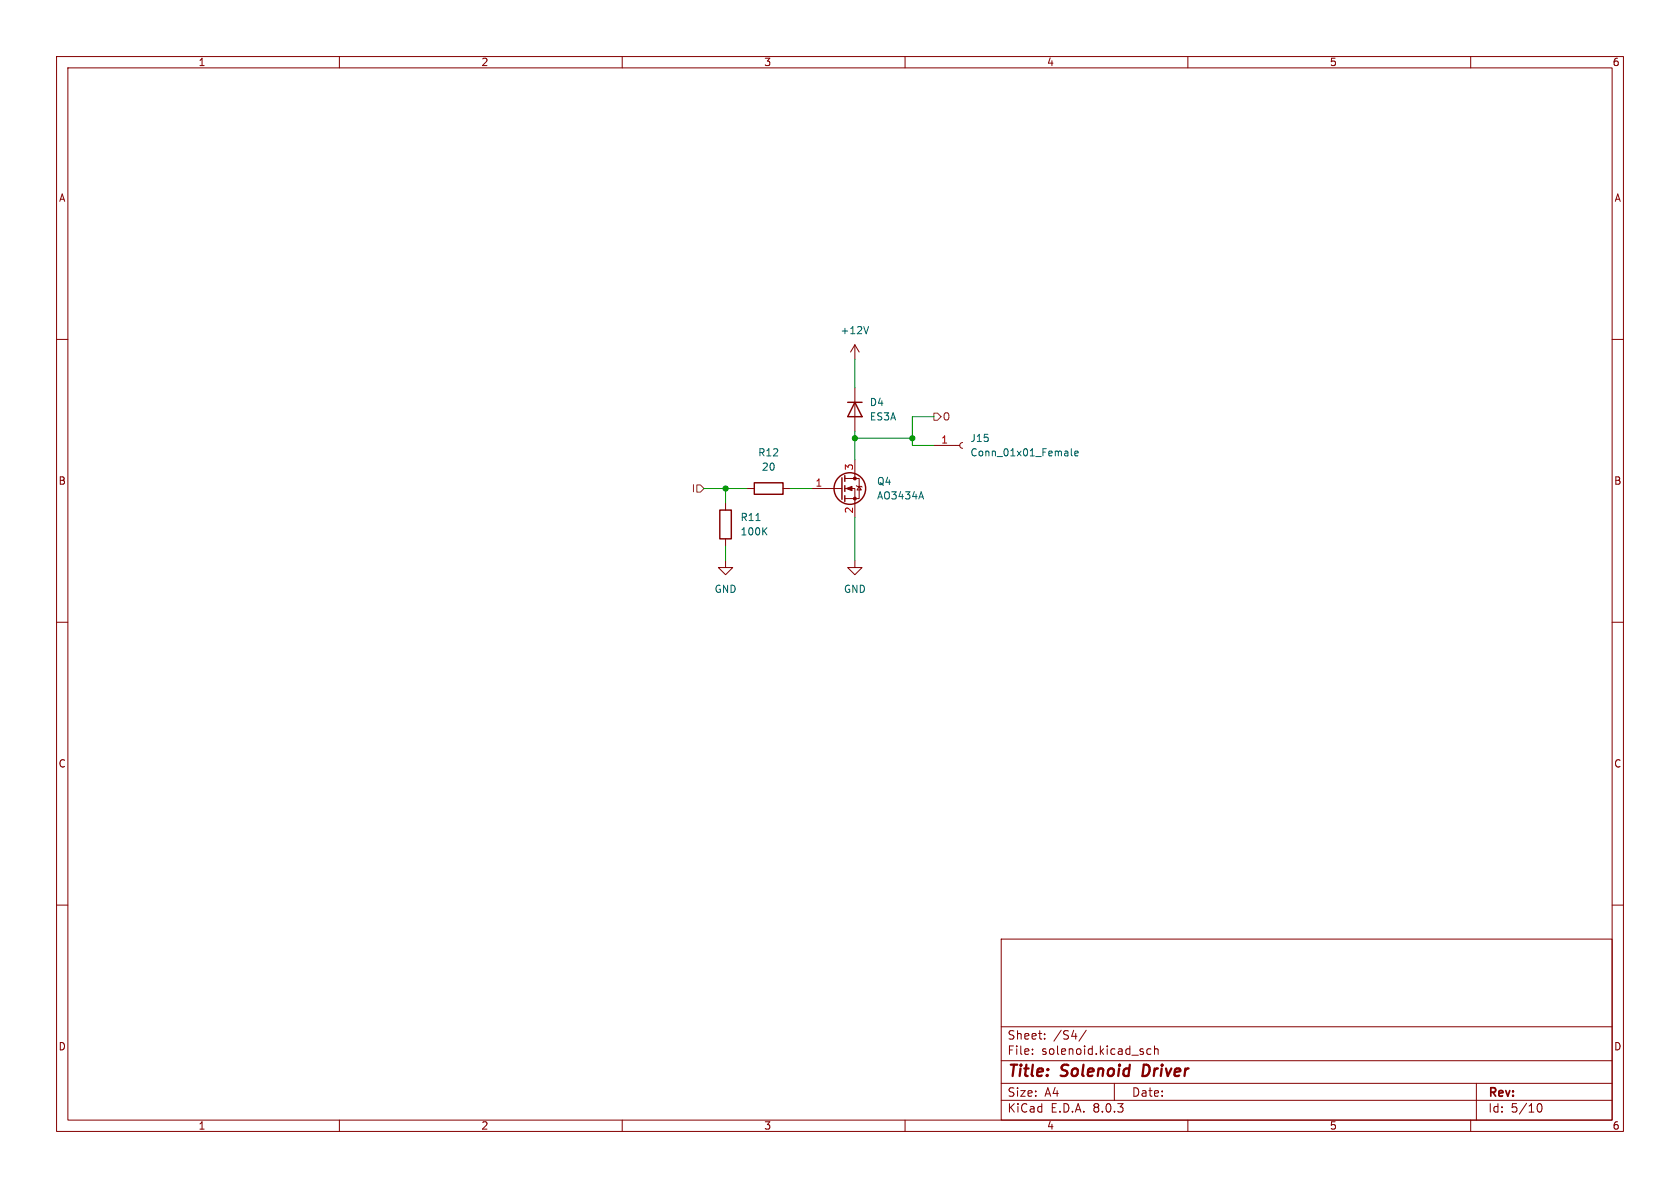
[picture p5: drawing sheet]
<svg xmlns="http://www.w3.org/2000/svg" width="297mm" height="210mm" viewBox="0 0 297 210" stroke-linecap="round" stroke-linejoin="round" font-family="sans-serif">
<g fill="none" stroke="#840000" stroke-width=".18">
<path d="M10 10h277v190h-277zM12 12h273v186h-273zM60 10v2M110 10v2M160 10v2M210 10v2M260 10v2M10 60h2M285 60h2M151.1 61v2.5M151.1 68.6v7.6M151.1 61l-.7 1.2"/>
<path d="M151.1 61l.8 1.2M165.1 78.7h4.6M170.2 78.2l-.4 .2-.1 .3 .1 .4 .4 .1M128.3 99.1v1.2h1.2l-1.2 1.3-1.3-1.3h1.3M128.3 88.9v1.3M128.3 95.3v1.2M132.1 86.4h1.2M138.4 86.4h1.3M143.5 86.4h5.3M149.4 86.4h1.7v5M149.4 84.6h2.5v3.5h-2.5M151.1 99.1v1.2h1.3l-1.3 1.3-1.2-1.3h1.2"/>
<path d="M151.1 81.3v3.3M151.4 85.9l.1 .1h.8l.1 .1M151.9 86l.4 .6h-.8zM10 110h2M285 110h2M10 160h2M285 160h2M177 166h108v32h-108zM60 198v2M110 198v2M160 198v2M177 194.5h108"/>
<path d="M177 191.5h108M177 187.5h108M177 181.5h108M182.5 186.3v.1M182.5 185.5v.1M184.7 183.6v.1M184.7 182.8v.1M192 182.1l-1.3 2M197 191.5v3M203.5 185.5l-.5-.1-.3 .3v.4l.2 .2h.6M204.1 185.5l.2-.1 .4 .1v.9M204.1 184.9v1.5"/>
<path d="M210 198v2M260 198v2M261 191.5v6.5M271.7 195.7l.2-.5 .2-.1a.8 .8 0 0 1 .5 .7 .8 .8 0 0 1-.5 .8l-.2-.1-.2-.5"/>
</g>
<path d="M202.2 188.2l-.2 2h.4" fill="none" stroke="#840000" stroke-width=".4"/>
<path d="M153.5 57.7l-.4 1.3M189.4 79.3v1.1l.2 .2M133.6 92h.8M135 93.8l.6 .8M135.6 93.3l-.7 .7M162.9 86.9l.4 1.3M190 80.2l.6-.2v-.2l-.4-.1-.2 .2 .1 .6h.5" fill="none" stroke="#006464" stroke-width=".18"/>
<g fill="none" stroke="#840000" stroke-width=".25">
<path d="M149.9 71.1h2.5M151.1 71.1l1.3 2.6h-2.5zM127.3 90.2h2v5.1h-2zM133.3 85.3h5.1v2.1h-5.1zM148.8 84.5v3.8M149.4 84.1v1M149.4 85.9v1M149.4 87.6v1"/>
<circle cx="150.2" cy="86.4" r="2.79"/>
</g>
<g fill="#840000" stroke="#840000" stroke-width=".18">
<path d="M149.6 86.4l1-.4v.7z"/>
<circle cx="151.1" cy="88.1" r=".25"/>
<circle cx="151.1" cy="84.6" r=".25"/>
</g>
<path d="M165.1 73h.6l.7 .7-.7 .6h-.6zM123.2 85.7h.6l.7 .7-.7 .6h-.6z" fill="none" stroke="#725600" stroke-width=".18"/>
<path d="M151.1 63.5v5.1M151.1 76.2v5.1M151.1 77.5h10.2M165.1 73.7h-3.8v5h3.8M124.5 86.4h7.6M128.3 86.4v2.5M128.3 96.5v2.6M139.7 86.4h3.8M151.1 91.4v7.7" fill="none" stroke="#009600" stroke-width=".18"/>
<g fill="#009600" stroke="#009600" stroke-width=".18">
<circle cx="151.1" cy="77.5" r=".46"/>
<circle cx="161.3" cy="77.5" r=".46"/>
<circle cx="128.3" cy="86.4" r=".46"/>
</g>
<g font-size="2.8" fill="#840000">
<text x="178" y="190.9">Title:</text>
<text x="187.7" y="190.9">Solenoid</text>
<text x="202.8" y="190.9">Driver</text>
</g>
<g font-size="2.1" fill="#840000">
<text x="178" y="184">Sheet:</text>
<text x="186.2" y="184">/S4/</text>
<text x="178" y="186.7">File:</text>
<text x="184.1" y="186.7">solenoid.kicad_sch</text>
<text x="178" y="196.9">KiCad</text>
<text x="178" y="194.1">Size:</text>
<text x="184.7" y="194.1">A4</text>
<text x="185.7" y="196.9">E.D.A.</text>
<text x="193.3" y="196.9">8.0.3</text>
<text x="200" y="194.1">Date:</text>
<text x="263" y="194.3">Rev:</text>
<text x="263" y="196.9">Id:</text>
<text x="267.1" y="196.9">5/10</text>
</g>
<g font-size="1.8" fill="#840000">
<text x="35" y="11.9">1</text>
<text x="85" y="11.9">2</text>
<text x="135" y="11.9">3</text>
<text x="185" y="11.9">4</text>
<text x="235" y="11.9">5</text>
<text x="285" y="11.9">6</text>
<text x="10.3" y="35.9">A</text>
<text x="285.3" y="35.9">A</text>
<text x="10.3" y="85.9">B</text>
<text x="285.3" y="85.9">B</text>
<text x="10.3" y="135.9">C</text>
<text x="285.3" y="135.9">C</text>
<text x="10.3" y="185.9">D</text>
<text x="285.3" y="185.9">D</text>
<text x="35" y="199.9">1</text>
<text x="85" y="199.9">2</text>
<text x="135" y="199.9">3</text>
<text x="185" y="199.9">4</text>
<text x="235" y="199.9">5</text>
<text x="285" y="199.9">6</text>
</g>
<g font-size="1.8" fill="#006464">
<text x="148.5" y="59.3">+12V</text>
<text x="153.7" y="72">D4</text>
<text x="153.7" y="74.5">ES3A</text>
<text x="133.9" y="80.9">R12</text>
<text x="134.6" y="83.4">20</text>
<text x="171.5" y="78.3">J15</text>
<text x="171.5" y="80.9">Conn_01x01_Female</text>
<text x="154.9" y="88.5">AO3434A</text>
<text x="154.9" y="86">Q4</text>
<text x="130.8" y="94.8">100K</text>
<text x="130.8" y="92.3">R11</text>
<text x="126.2" y="105">GND</text>
<text x="149.1" y="105">GND</text>
</g>
<g font-size="1.8" fill="#725600">
<text x="166.6" y="74.5">O</text>
<text x="122.2" y="87.2">I</text>
</g>
<g font-size="1.8" fill="#a90000">
<text x="150.9" y="83.3" transform="rotate(-90 150.9 83.3)">3</text>
<text x="166.3" y="78.5">1</text>
<text x="144.1" y="86.1">1</text>
<text x="150.9" y="90.9" transform="rotate(-90 150.9 90.9)">2</text>
</g>
</svg>
